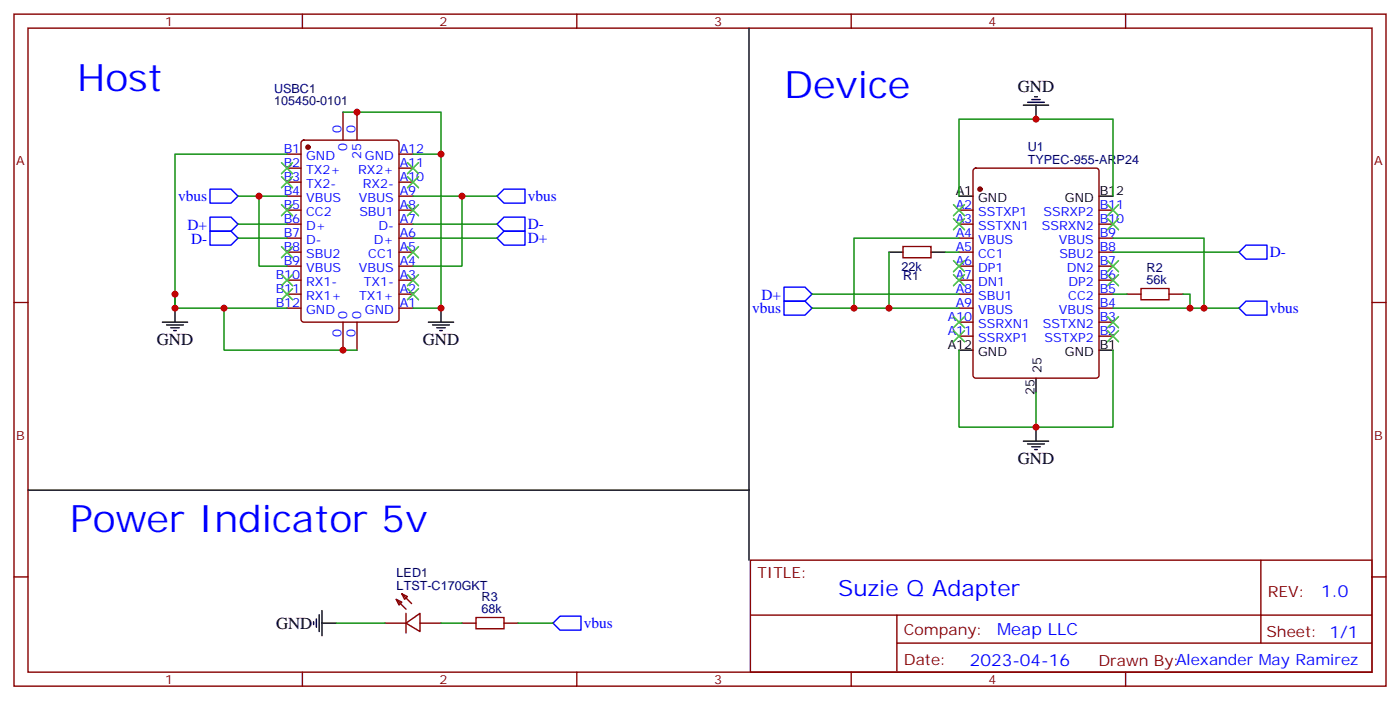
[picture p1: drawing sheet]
<svg xmlns="http://www.w3.org/2000/svg" width="353mm" height="177mm" viewBox="0 0 353 177" stroke-linecap="round" stroke-linejoin="round" font-family="sans-serif">
<g fill="none" stroke="#870000" stroke-width=".35">
<path d="M3.5 3.6h345.7v169.3h-345.7zM7.1 7.1h338.6v162.3h-338.6zM76.2 3.6v3.5M145.3 3.6v3.5M214.5 3.6v3.5M283.6 3.6v3.5M72.3 38.8h3.5M76.1 35.5l.5-.2h23.2a.71 .71 0 0 1 .7 .7v44.7l-.7 .5h-23.2l-.5-.3-.3-.4v-44.5zM86.4 28.3v7M90 28.3v7M100.5 38.8h3.6M72.3 53h3.5"/>
<path d="M72.3 56.5h3.5M72.3 42.4h3.5M72.3 45.9h3.5M72.3 49.4h3.5M100.5 53h3.6M100.5 56.5h3.6M100.5 42.4h3.6M100.5 45.9h3.6M100.5 49.4h3.6M241.7 53h3.5M241.7 56.5h3.5M245.4 42.6l.5-.2h30.3a.71 .71 0 0 1 .7 .7v51.8l-.7 .4h-30.3l-.5-.2-.2-.5v-51.5z"/>
<path d="M276.9 53h3.6M276.9 56.5h3.6M3.5 76.2h3.6M72.3 60h3.5M72.3 63.5h3.5M72.3 67.1h3.5M72.3 70.6h3.5M72.3 74.1h3.5M72.3 77.6h3.5M100.5 60h3.6M100.5 63.5h3.6M100.5 67.1h3.6"/>
<path d="M100.5 70.6h3.6M100.5 74.1h3.6M100.5 77.6h3.6M227.5 62.1h7.1v2.8h-7.1zM241.7 60h3.5M241.7 63.5h3.5M241.7 67.1h3.5M241.7 70.6h3.5M241.7 74.1h3.5M241.7 77.6h3.5M276.9 60h3.6M276.9 63.5h3.6"/>
<path d="M276.9 67.1h3.6M276.9 70.6h3.6M276.9 74.1h3.6M276.9 77.6h3.6M284 74.1h3.5M294.6 74.1h3.5M345.7 76.2h3.5M86.4 81.2v7M90 81.2v7M241.7 81.2h3.5M241.7 84.7h3.5M276.9 81.2h3.6"/>
<path d="M276.9 84.7h3.6M3.5 145.4h3.6M97 157h5.3M99.8 151l1.4 .7-.7 .7zM99.8 151l2.5 2.5M101.2 149.6l1.5 .7-.7 .7zM101.2 149.6l2.5 2.5M102.3 157l3.5-2.4v4.5zM102.3 154.6v4.9M105.8 157h5.3M116.4 157h3.5M127 157h3.5"/>
<path d="M189.1 141.1h156.6v28.3h-156.6zM189.1 155h156.5M226 155v14.1M317.7 141.2v20.8M345.7 145.4h3.5M76.2 169.4v3.5M145.3 169.4v3.5M214.5 169.4v3.5M226 162h119.6M283.6 169.4v3.5"/>
</g>
<g fill="none" stroke="#000" stroke-width=".35">
<path d="M188.7 7.1v134M257.9 26.5h6.3M258.9 25.8h4.3M260 25.1h2.1M260.7 24.4h.7M261.1 26.5v3.5M241.7 49.4h3.5M276.9 49.4h3.6M44.1 77.6v3.6M111.1 77.6v3.6M224 63.5h3.5M234.6 63.5h3.5"/>
<path d="M40.9 81.2h6.4M42 81.9h4.2M43 82.6h2.2M43.7 83.3h.7M107.9 81.2h6.4M109 81.9h4.2M110.1 82.6h2.1M110.8 83.3h.7M241.7 88.2h3.5M261.1 95.3v3.5M276.9 88.2h3.6M257.9 111.2h6.3"/>
<path d="M258.9 111.9h4.3M260 112.6h2.1M260.7 113.3h.7M261.1 107.6v3.6M7.1 123.5h181.6M79 156.7v.7M79.7 156v2.1M80.4 154.9v4.2M81.1 157h3.6M81.1 153.8v6.4"/>
</g>
<g fill="#870000" stroke="#870000" stroke-width=".35">
<circle cx="246.9" cy="47.7" r=".53"/>
<circle cx="77.6" cy="37.1" r=".53"/>
</g>
<path d="M52.9 47.7h5.3l1.8 1.7-1.8 1.8h-5.3zM52.9 54.7h5.3l1.8 1.8-1.8 1.7h-5.3zM52.9 58.2h5.3l1.8 1.8-1.8 1.8h-5.3zM125.2 49.4l1.8-1.7h5.3v3.5h-5.3zM125.2 56.5l1.8-1.8h5.3v3.5h-5.3zM125.2 60l1.8-1.8h5.3v3.6h-5.3zM197.6 75.9h5.2l1.8 1.7-1.8 1.8h-5.2zM197.6 72.4h5.2l1.8 1.7-1.8 1.8h-5.2zM312.2 77.6l1.8-1.7h5.3v3.5h-5.3zM314 61.8h5.3v3.5h-5.3l-1.8-1.8zM139.3 157l1.8-1.7h5.3v3.5h-5.3z" fill="none" stroke="#00f" stroke-width=".35"/>
<g fill="none" stroke="#008700" stroke-width=".35">
<path d="M72.3 38.8h-28.2v38.8M86.4 28.3h24.7v49.3h-7M104.1 38.8h7M60 49.4h12.3M60 56.5h12.3M65.3 49.4v17.7h7M104.1 49.4h12.3v17.7h-12.3M104.1 56.5h21.1M116.4 49.4h8.8M241.7 49.4v-19.4h38.8v19.4M44.1 74.1v3.5h28.2M56.4 77.6v10.6h33.6"/>
<path d="M60 60h12.3M104.1 60h21.1M204.6 77.6h37.1M204.6 74.1h37.1M224 63.5v14.1M238.1 63.5h3.6M241.7 60h-26.5v17.6M280.5 60h22.9v17.6M280.5 77.6h31.7M280.5 63.5h31.7M280.5 74.1h3.5M298.1 74.1h1.8v3.5"/>
<path d="M241.7 88.2v19.4h38.8v-19.4M261.1 98.8v8.8M84.7 157h12.3M111.1 157h5.3M130.5 157h8.8"/>
</g>
<path d="M287.5 72.7h7.1v2.8h-7.1zM119.9 155.6h7.1v2.8h-7.1z" fill="none" stroke="#a10000" stroke-width=".35"/>
<g fill="none" stroke="#3c3" stroke-width=".35">
<path d="M70.9 41l2.8 2.8M70.9 44.5l2.8 2.8M70.9 51.5l2.8 2.9M73.7 41l-2.8 2.8M73.7 44.5l-2.8 2.8M73.7 51.5l-2.8 2.9M102.7 51.5l2.8 2.9M102.7 44.5l2.8 2.8M102.7 41l2.8 2.8M105.5 41l-2.8 2.8M105.5 51.5l-2.8 2.9M105.5 44.5l-2.8 2.8"/>
<path d="M240.2 51.5l2.9 2.9M240.2 55.1l2.9 2.8M243.1 51.5l-2.9 2.9M243.1 55.1l-2.9 2.8M279 55.1l2.9 2.8M279 51.5l2.9 2.9M281.9 55.1l-2.9 2.8M281.9 51.5l-2.9 2.9M70.9 62.1l2.8 2.8M70.9 69.2l2.8 2.8M70.9 72.7l2.8 2.8M73.7 62.1l-2.8 2.8"/>
<path d="M73.7 69.2l-2.8 2.8M73.7 72.7l-2.8 2.8M102.7 72.7l2.8 2.8M102.7 69.2l2.8 2.8M102.7 62.1l2.8 2.8M105.5 72.7l-2.8 2.8M105.5 69.2l-2.8 2.8M105.5 62.1l-2.8 2.8M240.2 65.7l2.9 2.8M240.2 69.2l2.9 2.8M240.2 79.8l2.9 2.8M243.1 65.7l-2.9 2.8"/>
<path d="M243.1 69.2l-2.9 2.8M243.1 79.8l-2.9 2.8M279 79.8l2.9 2.8M279 69.2l2.9 2.8M279 65.7l2.9 2.8M281.9 79.8l-2.9 2.8M281.9 69.2l-2.9 2.8M281.9 65.7l-2.9 2.8M240.2 83.3l2.9 2.8M243.1 83.3l-2.9 2.8M279 83.3l2.9 2.8M281.9 83.3l-2.9 2.8"/>
</g>
<g fill="#c00">
<circle cx="65.3" cy="49.4" r=".88"/>
<circle cx="90" cy="28.3" r=".88"/>
<circle cx="111.1" cy="77.6" r=".88"/>
<circle cx="111.1" cy="38.8" r=".88"/>
<circle cx="44.1" cy="74.1" r=".88"/>
<circle cx="86.4" cy="88.2" r=".88"/>
<circle cx="56.4" cy="77.6" r=".88"/>
<circle cx="44.1" cy="77.6" r=".88"/>
<circle cx="116.4" cy="49.4" r=".88"/>
<circle cx="224" cy="77.6" r=".88"/>
<circle cx="215.2" cy="77.6" r=".88"/>
<circle cx="299.9" cy="77.6" r=".88"/>
<circle cx="303.4" cy="77.6" r=".88"/>
<circle cx="261.1" cy="30" r=".88"/>
<circle cx="261.1" cy="107.6" r=".88"/>
</g>
<g font-size="9.5" fill="#00f">
<text x="19.4" y="23">Host</text>
<text x="197.6" y="24.7">Device</text>
<text x="17.6" y="134.1">Power Indicator 5v</text>
</g>
<text font-size="5.6" fill="#00f" x="211.2" y="150.2">Suzie Q Adapter</text>
<g font-size="4.2">
<text x="256.5" y="23.2">GND</text>
<text x="39.5" y="86.8">GND</text>
<text x="106.5" y="86.8">GND</text>
<text x="256.5" y="116.8">GND</text>
<text x="69.6" y="158.4">GND</text>
</g>
<g font-size="4.2" fill="#00f">
<text x="332.9" y="150.4">1.0</text>
<text x="251.3" y="160">Meap LLC</text>
<text x="244.3" y="167.8">2023-04-16</text>
</g>
<g font-size="3.9" fill="#00f">
<text x="44.9" y="50.7">vbus</text>
<text x="133" y="50.6">vbus</text>
<text x="47.2" y="57.8">D+</text>
<text x="133" y="57.6">D-</text>
<text x="48.1" y="61.4">D-</text>
<text x="133" y="61.2">D+</text>
<text x="320" y="64.7">D-</text>
<text x="191.9" y="75.5">D+</text>
<text x="189.5" y="78.9">vbus</text>
<text x="320" y="78.8">vbus</text>
<text x="147.1" y="158.2">vbus</text>
</g>
<g font-size="3.9" fill="#800">
<text x="190.9" y="145.7">TITLE:</text>
<text x="319.5" y="150.4">REV:</text>
<text x="227.8" y="159.9">Company:</text>
<text x="319.1" y="160.5">Sheet: 1/1</text>
<text x="227.8" y="167.6">Date:</text>
<text x="276.8" y="167.7">Drawn By:Alexander May Ramirez</text>
</g>
<g font-size="3.2" fill="#800">
<text x="41.6" y="6.6">1</text>
<text x="110.8" y="6.6">2</text>
<text x="179.9" y="6.6">3</text>
<text x="249.1" y="6.6">4</text>
<text x="4.1" y="41.7">A</text>
<text x="346.3" y="41.7">A</text>
<text x="4.1" y="110.8">B</text>
<text x="346.3" y="110.8">B</text>
<text x="41.6" y="172.4">1</text>
<text x="110.8" y="172.4">2</text>
<text x="179.9" y="172.4">3</text>
<text x="249.1" y="172.4">4</text>
</g>
<g font-size="3.2" fill="#000080">
<text x="69.1" y="23.3">USBC1</text>
<text x="69.1" y="26.5">105450-0101</text>
<text x="259" y="41.3">TYPEC-955-ARP24</text>
<text x="259" y="38.1">U1</text>
<text x="227.2" y="68.2">22k</text>
<text x="227.5" y="70.6">R1</text>
<text x="288.9" y="71.6">56k</text>
<text x="288.9" y="68.5">R2</text>
<text x="99.9" y="145.4">LED1</text>
<text x="100" y="148.6">LTST-C170GKT</text>
<text x="121.4" y="154.6">68k</text>
<text x="121.4" y="151.4">R3</text>
</g>
<g font-size="3.2" fill="#00f">
<text x="86.1" y="33.5" transform="rotate(-90 86.1 33.5)">0</text>
<text x="89.6" y="33.5" transform="rotate(-90 89.6 33.5)">0</text>
<text x="71.5" y="38.5">B1</text>
<text x="77.2" y="40.3">GND</text>
<text x="87.5" y="38" transform="rotate(-90 87.5 38)">0</text>
<text x="91" y="40.1" transform="rotate(-90 91 40.1)">25</text>
<text x="92" y="40.3">GND</text>
<text x="100.7" y="38.5">A12</text>
<text x="71.5" y="42">B2</text>
<text x="71.5" y="45.5">B3</text>
<text x="77.2" y="43.8">TX2+</text>
<text x="77.2" y="47.3">TX2-</text>
<text x="90.2" y="43.8">RX2+</text>
<text x="91.4" y="47.3">RX2-</text>
<text x="100.7" y="45.5">A10</text>
<text x="100.7" y="42">A11</text>
<text x="71.5" y="49.1">B4</text>
<text x="71.5" y="52.6">B5</text>
<text x="77.2" y="50.8">VBUS</text>
<text x="90.4" y="50.8">VBUS</text>
<text x="100.7" y="52.6">A8</text>
<text x="100.7" y="49.1">A9</text>
<text x="240.8" y="52.6">A2</text>
<text x="277.1" y="52.6">B11</text>
<text x="71.5" y="56.1">B6</text>
<text x="71.5" y="59.7">B7</text>
<text x="77.2" y="54.4">CC2</text>
<text x="77.2" y="57.9">D+</text>
<text x="90.6" y="54.4">SBU1</text>
<text x="95.3" y="57.9">D-</text>
<text x="100.7" y="59.7">A6</text>
<text x="100.7" y="56.1">A7</text>
<text x="240.8" y="59.7">A4</text>
<text x="240.8" y="56.1">A3</text>
<text x="246.5" y="57.9">SSTXN1</text>
<text x="246.5" y="54.4">SSTXP1</text>
<text x="262.5" y="57.9">SSRXN2</text>
<text x="263" y="54.4">SSRXP2</text>
<text x="277.1" y="56.1">B10</text>
<text x="277.1" y="59.7">B9</text>
<text x="71.5" y="63.2">B8</text>
<text x="77.2" y="61.4">D-</text>
<text x="77.2" y="64.9">SBU2</text>
<text x="92.8" y="64.9">CC1</text>
<text x="94.2" y="61.4">D+</text>
<text x="100.7" y="63.2">A5</text>
<text x="240.8" y="63.2">A5</text>
<text x="246.5" y="64.9">CC1</text>
<text x="246.5" y="61.4">VBUS</text>
<text x="266.8" y="61.4">VBUS</text>
<text x="266.9" y="64.9">SBU2</text>
<text x="277.1" y="63.2">B8</text>
<text x="69.5" y="70.2">B10</text>
<text x="71.5" y="66.7">B9</text>
<text x="77.2" y="68.5">VBUS</text>
<text x="90.4" y="68.5">VBUS</text>
<text x="100.7" y="70.2">A3</text>
<text x="100.7" y="66.7">A4</text>
<text x="240.8" y="70.2">A7</text>
<text x="240.8" y="66.7">A6</text>
<text x="246.5" y="68.5">DP1</text>
<text x="268.8" y="68.5">DN2</text>
<text x="277.1" y="66.7">B7</text>
<text x="277.1" y="70.2">B6</text>
<text x="69.5" y="73.8">B11</text>
<text x="69.5" y="77.3">B12</text>
<text x="77.2" y="72">RX1-</text>
<text x="77.2" y="75.5">RX1+</text>
<text x="90.5" y="75.5">TX1+</text>
<text x="91.6" y="72">TX1-</text>
<text x="100.7" y="77.3">A1</text>
<text x="100.7" y="73.8">A2</text>
<text x="240.8" y="77.3">A9</text>
<text x="240.8" y="73.8">A8</text>
<text x="246.5" y="75.5">SBU1</text>
<text x="246.5" y="72">DN1</text>
<text x="269.2" y="75.5">CC2</text>
<text x="269.3" y="72">DP2</text>
<text x="277.1" y="73.8">B5</text>
<text x="277.1" y="77.3">B4</text>
<text x="77.2" y="79.1">GND</text>
<text x="87.5" y="80.5" transform="rotate(-90 87.5 80.5)">0</text>
<text x="91" y="80.5" transform="rotate(-90 91 80.5)">0</text>
<text x="92" y="79.1">GND</text>
<text x="238.8" y="80.8">A10</text>
<text x="246.5" y="82.6">SSRXN1</text>
<text x="246.5" y="79.1">VBUS</text>
<text x="262.8" y="82.6">SSTXN2</text>
<text x="266.8" y="79.1">VBUS</text>
<text x="277.1" y="80.8">B3</text>
<text x="86.1" y="85" transform="rotate(-90 86.1 85)">0</text>
<text x="89.6" y="85" transform="rotate(-90 89.6 85)">0</text>
<text x="238.8" y="84.3">A11</text>
<text x="246.5" y="86.1">SSRXP1</text>
<text x="263.2" y="86.1">SSTXP2</text>
<text x="277.1" y="84.3">B2</text>
</g>
<g font-size="3.2">
<text x="240.8" y="49.1">A1</text>
<text x="246.5" y="50.8">GND</text>
<text x="268.3" y="50.8">GND</text>
<text x="277.1" y="49.1">B12</text>
<text x="238.8" y="87.9">A12</text>
<text x="246.5" y="89.6">GND</text>
<text x="268.3" y="89.6">GND</text>
<text x="277.1" y="87.9">B1</text>
<text x="262.5" y="94" transform="rotate(-90 262.5 94)">25</text>
<text x="260.7" y="99.5" transform="rotate(-90 260.7 99.5)">25</text>
</g>
</svg>
